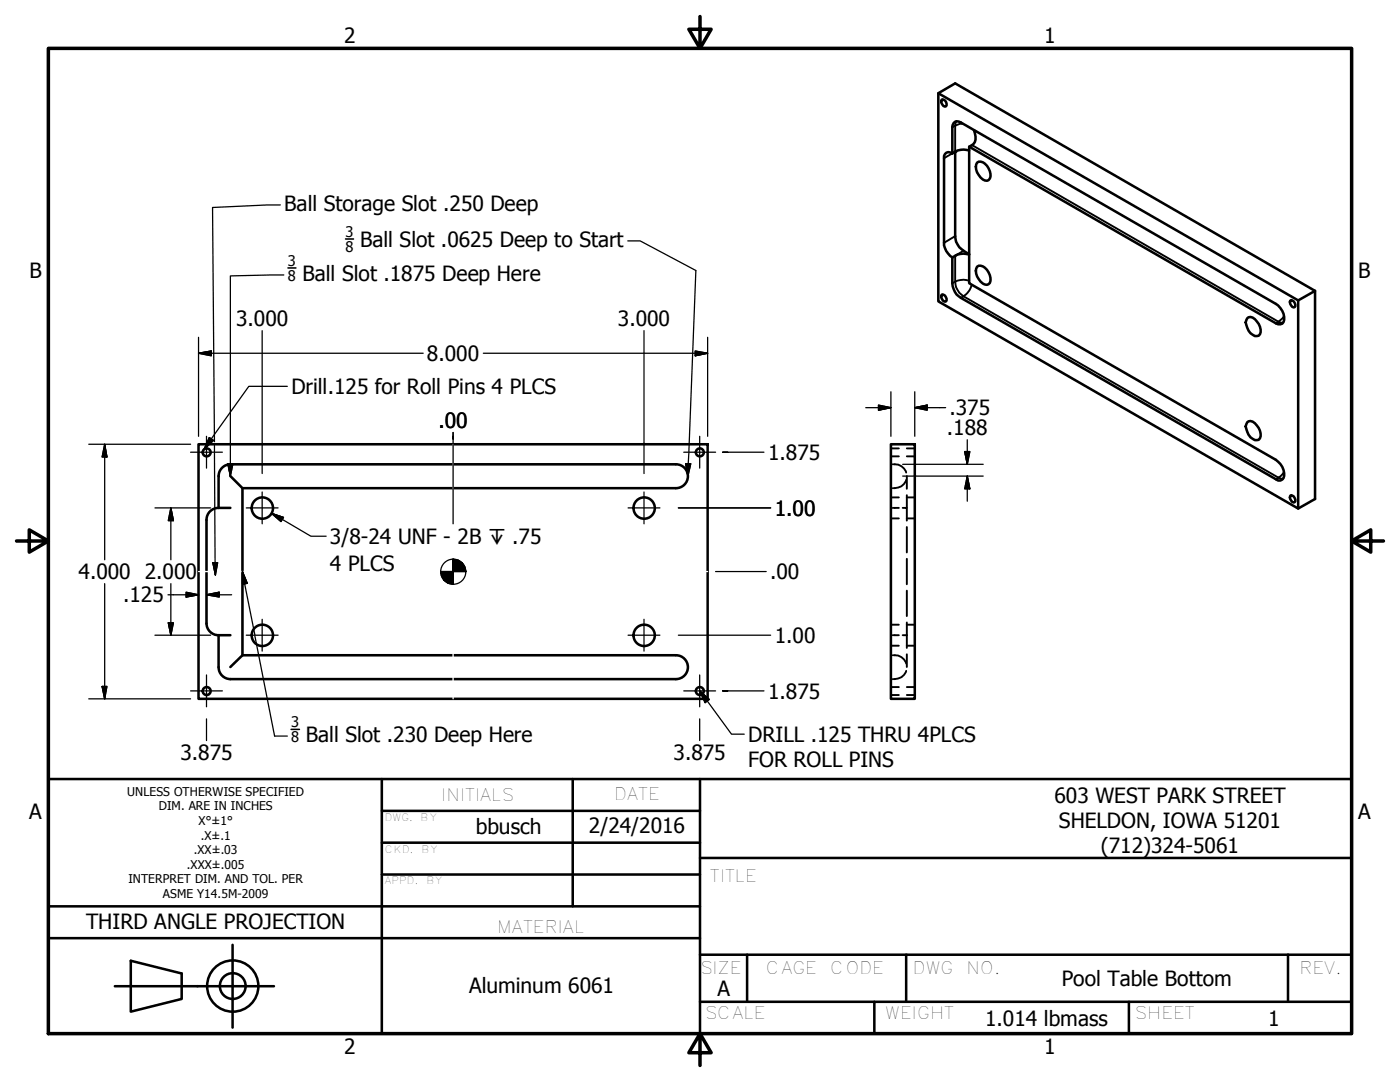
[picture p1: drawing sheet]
<svg xmlns="http://www.w3.org/2000/svg" width="279mm" height="216mm" viewBox="0 0 279 216" stroke-linecap="round" stroke-linejoin="round" font-family="sans-serif">
<!-- layer: Visible (ANSI) -->
<g fill="none" stroke="#000" stroke-width=".51">
<path d="M187.3 18.6l71.8 41.3 3.3-1.9v41.6l-3.3 1.9-71.8-41.4v-41.5l3.3-2 71.8 41.4M187.9 19.9l.2-.1a.97 .97 0 0 1 .7 1.4 .96 .96 0 0 1-.9-1.3zM188.4 31.6v16.9M190.6 30.3v16.8a4.1 4.1 0 0 0 2.8 3.6M194 29l-.6 .3v27.2l61.2 35.3M195 32.4a1.67 1.67 0 0 1 2.3 1.2 2 2 0 0 1 0 2.3 1.52 1.52 0 0 1-2-1 2.29 2.29 0 0 1-.3-2.5zM187.9 58.9l.2-.2a1.01 1.01 0 0 1 .7 1.4 .96 .96 0 0 1-.9-1.2zM195 53.2a1.67 1.67 0 0 1 2.3 1.2 2 2 0 0 1 0 2.3 1.52 1.52 0 0 1-2-1 2.29 2.29 0 0 1-.3-2.5zM259.1 59.9v41.6M248.9 63.5a1.03 1.03 0 0 1 1.5 .2 2.84 2.84 0 0 1 1.1 3 .99 .99 0 0 1-1.5 .1 3.3 3.3 0 0 1-1.4-2.5zM257.5 60l.2-.1a1.01 1.01 0 0 1 .7 1.4 .96 .96 0 0 1-.9-1.3zM39.6 88.6h101.6v50.8h-101.6z"/>
<path d="M43.6 95v6.3M46 95l2.4 2.4M46 92.6h88.9M46 92.6a2.38 2.38 0 0 0-2.4 2.4M48.4 97.4v33.3M48.4 97.4h86.5M134.9 92.6a2.38 2.38 0 0 1 2.4 2.4 2.38 2.38 0 0 1-2.4 2.4M177.8 88.6h4.8v50.8h-4.8zM248.9 84.3a1.03 1.03 0 0 1 1.5 .2 2.84 2.84 0 0 1 1.1 2.9 .99 .99 0 0 1-1.5 .2 3.3 3.3 0 0 1-1.4-2.5zM257.5 98.9l.2-.1a1.01 1.01 0 0 1 .7 1.4 .96 .96 0 0 1-.9-1.3zM41.2 103.8v20.6a2.38 2.38 0 0 0 2.4 2.3M43.6 101.3a2.38 2.38 0 0 0-2.4 2.4"/>
<path d="M43.6 101.3h2.4M43.6 126.7v6.4a2.38 2.38 0 0 0 2.4 2.4M43.6 126.7h2.4M46 135.5h88.9M134.9 130.7h-86.5l-2.4 2.4M134.9 130.7a2.38 2.38 0 0 1 2.4 2.4 2.38 2.38 0 0 1-2.4 2.4"/>
<circle cx="41.2" cy="90.3" r=".79"/>
<circle cx="139.7" cy="90.3" r=".79"/>
<circle cx="52.4" cy="101.4" r="2.13"/>
<circle cx="128.6" cy="101.4" r="2.13"/>
<circle cx="41.2" cy="137.9" r=".79"/>
<circle cx="52.4" cy="126.8" r="2.13"/>
<circle cx="128.6" cy="126.8" r="2.13"/>
<circle cx="139.7" cy="137.9" r=".79"/>
</g>
<!-- layer: Visible Narrow (ANSI) -->
<g fill="none" stroke="#000" stroke-width=".38">
<path d="M190.6 25.1v5.2l-2.2 1.3M190.6 25.1l-.5 .3M190.9 24.2l-.3 .9M192.2 24.7h-.6l-1 .4M194 29l61.1 35.2M190.6 47.1l-2.2 1.4M192.3 50l-1.7 1.1v5.1l-.5 .3M192.3 59.1l62.8 36.2M192.3 59.1l-.5 .3M193.4 56a3.7 3.7 0 0 0-2.8 .2 3.7 3.7 0 0 0 1.7 2.9M193.9 56.8a3.7 3.7 0 0 1-1.6 2.3M255.1 64.2l.9 .2"/>
<path d="M255.1 64.2l-.5 .3M256.2 63.1l-1.1 1.1M255.1 95.3l.9 .3M255.1 95.3l-.5 .3M256.2 94.2l-1.1 1.1"/>
</g>
<path d="M190.1 30.6a.99 .99 0 0 0-1.2-.1 .99 .99 0 0 0-.5 1.1M193.4 30a3.7 3.7 0 0 0-3.3 .6M193.4 29.3l61.2 35.2a1.07 1.07 0 0 0 1.4 0 1.07 1.07 0 0 0 .3-1.3 3.7 3.7 0 0 0-1.7-2.6l-62.8-36.2a1.04 1.04 0 0 0-1.2-.1 1.04 1.04 0 0 0-.5 1.1v5.2M194.4 26a2.85 2.85 0 0 1-.1 2.7l-.3 .3M188.4 48.5a3.5 3.5 0 0 0 1.7 2.9M190.1 51.4v5.1a3.5 3.5 0 0 0 1.7 2.9l62.8 36.2a1.05 1.05 0 0 0 1.3 .1 1.05 1.05 0 0 0 .4-1.3 3.6 3.6 0 0 0-1.7-2.6M193.4 50.8a3.7 3.7 0 0 0-3.3 .6" fill="none" stroke="#000" stroke-width=".51"/>
<circle cx="190.6" cy="30.3" r=".25" fill="#000"/>
<!-- layer: Hidden (ANSI) -->
<g fill="none" stroke="#000" stroke-width=".38">
<path d="M177.8 92.6h.3M177.8 97.4h.3M177.8 99.3h1.6M177.8 91.1h1.6M177.8 89.5h1.6M178.3 92.6a2.37 2.37 0 0 1 2.5 1.7M180.8 95.8a2.37 2.37 0 0 1-2.5 1.6M181 95v2.5M181 98.8v2.5M181 99.3h1.6M181 91.1h1.6M181 89.5h1.6"/>
<path d="M177.8 101.3h.3M177.8 103.4h1.6M178.3 101.3h1.1M180.1 101.3h.9v2.6M181 105.2v5M181 111.5v5.1M181 117.9v5M181 103.4h1.6M177.8 126.7h.3M177.8 130.7h.3M177.8 135.5h.3M177.8 128.8h1.6"/>
<path d="M177.8 124.7h1.6M177.8 138.7h1.6M177.8 137.1h1.6M178.3 130.7a2.37 2.37 0 0 1 2.5 1.7M178.3 126.7h1.1M180.1 126.7h.9M180.8 133.9a2.37 2.37 0 0 1-2.5 1.6M181 124.2v5.1M181 130.6v2.5M181 128.8h1.6M181 124.7h1.6M181 138.7h1.6"/>
<path d="M181 137.1h1.6"/>
</g>
<!-- layer: Border (ANSI) -->
<path d="M9.7 9.7h260v196.5h-260zM139.7 3.3v6.4l-2.2-3.9h4.4l-2.2 3.9M3.3 107.9h6.4l-3.9-2.2v4.5l3.9-2.3M269.7 107.9l3.9 2.3v-4.5l-3.9 2.2h6.4M139.7 206.2l2.2 3.9h-4.4l2.2-3.9v6.4" fill="none" stroke="#000" stroke-width=".7"/>
<!-- layer: Title (ANSI) -->
<g fill="none" stroke="#000" stroke-width=".51">
<path d="M76.2 155.4h-66.5v50.8h66.5M76.2 155.4h193.5v50.8h-193.5zM114.3 155.4v25.4M139.7 155.4v50.8M76.2 174.5h63.5M76.2 168.1h63.5M76.2 161.8h63.5M139.7 171.2h130M9.7 187.2h130M9.7 180.8h130M22.9 196.8h31.8M26.1 191.7l10.2 2.5v5.1l-10.2 2.6z"/>
<path d="M46.4 188.5v16.5M139.7 199.9h130M139.7 190.5h130M149.1 190.5v9.4M174.5 199.9v6.3M180.8 190.5v9.4M225.3 199.9v6.3M257 190.5v9.4"/>
<circle cx="46.4" cy="196.8" r="5.1"/>
<circle cx="46.5" cy="196.8" r="2.57"/>
</g>
<!-- layer: Sketch Geometry (ANSI) -->
<path d="M90.4 88.6v50.8M39.6 114h101.6" fill="none" stroke="#fff" stroke-width=".25"/>
<!-- layer: Dimension (ANSI) -->
<g fill="none" stroke="#000" stroke-width=".25">
<path d="M39.6 70.5l2.6-.5v1zM39.6 70.5h44.9M39.6 67.3v19.8M52.3 66v28.5M96.5 70.5h44.7M128.5 66v28.5M138.7 70l2.5 .5-2.5 .5zM141.2 67.3v19.8M177.8 78.2v8.9M182.6 78.2v8.9M17.7 88.6h20.3M20.9 88.6l.4 2.6h-.9z"/>
<path d="M20.9 88.6v23.1M90.4 87.1v.5v-1.3v18.2M145.2 90.2h-1h8.3M172.8 81.3h5M175.3 80.8l2.5 .5-2.5 .6zM180.1 95h16.1M180.1 92.6h16.1M182.6 81.3l2.4-.5v1.1zM182.6 81.3h6.1M192.5 90.1h1l-.5 2.5zM193 95l.5 2.5h-1zM193 87.8v4.8"/>
<path d="M193 95v5M20.9 116.5v22.9M30.9 101.3h11.1M33.5 118.7h6.1M34.1 101.3l.5 2.6h-1zM34.1 101.3v10.4M34.1 116.5v10.2M37.1 118.2l2.5 .5-2.5 .4zM41.2 118.7l2.6-.5v.9zM41.2 118.7h5M135.4 101.3h18.4M142.8 114h10.1"/>
<path d="M17.7 139.4h20.3M20.4 137h.9l-.4 2.4zM30.9 126.7h11.1M33.6 124.3h1l-.5 2.4zM135.4 126.7h18.4M145.2 137.9h-1h8.3M41.2 143.4v4.4M139.6 143.4v4.4"/>
<circle cx="90.5" cy="114.1" r="2.51"/>
</g>
<g fill="#000" stroke="#000" stroke-width=".25">
<path d="M39.6 70.5l2.6-.5zM39.6 70.5l2.6-.5v1zM138.7 71l2.5-.5zM138.7 70l2.5 .5-2.5 .5zM20.9 88.6l.4 2.6zM20.9 88.6l.4 2.6h-.9zM175.3 81.9l2.5-.6zM175.3 80.8l2.5 .5-2.5 .6zM182.6 81.3l2.4-.5zM182.6 81.3l2.4-.5v1.1zM192.5 90.1l.5 2.5zM192.5 90.1h1l-.5 2.5z"/>
<path d="M193 95l.5 2.5zM193 95l.5 2.5h-1zM34.1 101.3l.5 2.6zM34.1 101.3l.5 2.6h-1zM37.1 119.1l2.5-.4zM37.1 118.2l2.5 .5-2.5 .4zM41.2 118.7l2.6-.5zM41.2 118.7l2.6-.5v.9zM87.9 114l.7 1.8-.5-.8zM87.9 114l1.6 2.4-.9-.6zM87.9 114l2.5 2.6-.9-.2zM90.4 114h2.6z"/>
<path d="M90.4 111.6l2.6 2.4h-2.6zM90.4 111.6v5zM87.9 114h2.5v2.6zM87.9 114h2.5zM92.2 112.3l.6 .8 .2 .9zM91.4 111.8l.8 .5 .8 1.7zM90.4 111.6l1 .2 1.6 2.2zM20.4 137l.5 2.4zM20.4 137h.9l-.4 2.4zM33.6 124.3l.5 2.4zM33.6 124.3h1l-.5 2.4z"/>
</g>
<!-- layer: Symbol (ANSI) -->
<g fill="none" stroke="#000" stroke-width=".25">
<path d="M55.9 40.9l-13.5 .5 .4 46.7M56.6 54.9l-10.6 .2v39.9M125.3 48.1h2.5l11.1 5.9-1.4 36.2M57.3 77.1h-7.6l-8.4 11.7M41.1 88.8l-.3 .8 .3-.3M41.1 89.1l-.3 .5M41.3 88.3l.5-1 .8 .6-1.3 1.2M42.8 90.4l.2 24.3M42.8 88.5v1.7M45.5 92.5h1l-.5 2.5zM136.8 92.5h1.1l-.6 2.5zM137.5 90.4l-.2 4.6"/>
<path d="M42.5 112.3h.9l-.4 2.4zM48.4 114l.9 2.4-.9 .2zM48.4 114l2.5 12.7M54.2 102.4l2.4 .9-.5 .8zM54.2 102.4l7.8 4.6h3.1M50.9 126.9l3.9 20h2.5M139.8 138.1l.9 2.1 .8-.6-1.7-1.6 6.2 8.5h2.5"/>
</g>
<g fill="#000" stroke="#000" stroke-width=".25">
<path d="M41.8 87.3l-1 2.3zM41.8 87.3l.8 .6-1.8 1.7zM45.5 92.5l.5 2.5zM45.5 92.5h1l-.5 2.5zM136.8 92.5l.5 2.5zM136.8 92.5h1.1l-.6 2.5zM42.5 112.3l.5 2.4zM42.5 112.3h.9l-.4 2.4zM48.4 114l.9 2.4zM48.4 114l.9 2.4-.9 .2zM54.2 102.4l2.4 .9zM54.2 102.4l2.4 .9-.5 .8z"/>
<path d="M139.6 137.9l1.9 1.7zM139.6 137.9l1.9 1.7-.8 .6z"/>
</g>
<path d="M57.5 53.5h1.6M69 47.7h1.5M58.1 145.5h1.7" fill="none" stroke="#000" stroke-width=".32"/>
<!-- layer: Center Mark (ANSI) -->
<g fill="none" stroke="#000" stroke-width=".25">
<path d="M38 90.2h6.4M41.2 87.1v6.3M52.3 98.2v6.3M128.5 98.2v6.3M136.5 90.2h6.3M139.6 87.1v6.3M49.1 101.3h6.4M125.3 101.3h6.4M38 137.9h6.4M41.2 134.7v6.3M49.1 126.7h6.4M52.3 123.6v6.3"/>
<path d="M125.3 126.7h6.4M128.5 123.6v6.3M136.5 137.9h6.3M139.6 134.7v6.3"/>
</g>
<g font-size="4.2">
<text x="68.7" y="8.6">2</text>
<text x="208.4" y="8.6">1</text>
<text x="56.7" y="42.1">Ball Storage Slot .250 Deep</text>
<text x="71.9" y="49.2">Ball Slot .0625 Deep to Start</text>
<text x="5.9" y="55.5">B</text>
<text x="60.4" y="56">Ball Slot .1875 Deep Here</text>
<text x="271.1" y="55.5">B</text>
<text x="47.1" y="65.1">3.000</text>
<text x="123.3" y="65.1">3.000</text>
<text x="85.2" y="72">8.000</text>
<text x="58.2" y="78.7">Drill.125 for Roll Pins 4 PLCS</text>
<text x="189.5" y="82.9">.375</text>
<text x="87.5" y="85.5">.00</text>
<text x="189" y="86.9">.188</text>
<text x="153.3" y="91.8">1.875</text>
<text x="154.6" y="102.9">1.00</text>
<text x="65.8" y="108.5">3/8-24 UNF -</text>
<text x="65.8" y="113.9">4 PLCS</text>
<text x="91.3" y="108.5">2B ↧ .75</text>
<text x="15.7" y="115.6">4.000</text>
<text x="28.9" y="115.6">2.000</text>
<text x="153.7" y="115.6">.00</text>
<text x="24.6" y="120.2">.125</text>
<text x="154.6" y="128.3">1.00</text>
<text x="153.3" y="139.4">1.875</text>
<text x="61" y="148.1">Ball Slot .230 Deep Here</text>
<text x="149.3" y="148">DRILL .125 THRU 4PLCS</text>
<text x="36" y="151.7">3.875</text>
<text x="134.4" y="151.7">3.875</text>
<text x="149.3" y="153">FOR ROLL PINS</text>
<text x="210.4" y="160.2">603 WEST PARK STREET</text>
<text x="5.8" y="163.4">A</text>
<text x="94.9" y="166.5">bbusch</text>
<text x="117.5" y="166.2">2/24/2016</text>
<text x="211.3" y="165.2">SHELDON, IOWA 51201</text>
<text x="271" y="163.4">A</text>
<text x="219.7" y="170.2">(712)324-5061</text>
<text x="17.2" y="185.4">THIRD ANGLE PROJECTION</text>
<text x="211.9" y="196.7">Pool Table Bottom</text>
<text x="93.6" y="198.2">Aluminum 6061</text>
<text x="143.2" y="198.8">A</text>
<text x="196.6" y="204.7">1.014 lbmass</text>
<text x="253.1" y="204.7">1</text>
<text x="68.7" y="210.3">2</text>
<text x="208.4" y="210.3">1</text>
</g>
<g font-size="3.4">
<text x="88.1" y="159.8">INITIALS</text>
<text x="122.6" y="159.7">DATE</text>
<text x="141.7" y="176">TITLE</text>
<text x="99.2" y="186.1">MATERIAL</text>
<text x="139.7" y="194.3">SIZE</text>
<text x="152.8" y="194.3">CAGE</text>
<text x="165.7" y="194.3">CODE</text>
<text x="182.2" y="194.3">DWG</text>
<text x="192.9" y="194.3">NO.</text>
<text x="259.3" y="194.3">REV.</text>
<text x="140.7" y="203.4">SCALE</text>
<text x="176.7" y="203.4">WEIGHT</text>
<text x="226.4" y="203.4">SHEET</text>
</g>
<g font-size="2.9">
<text x="69" y="47.3">3</text>
<text x="57.5" y="53.1">3</text>
<text x="69" y="50.2">8</text>
<text x="57.5" y="56">8</text>
<text x="58.1" y="145.1">3</text>
<text x="58.1" y="148.1">8</text>
</g>
<g font-size="2.4">
<text x="25.4" y="158.8">UNLESS OTHERWISE SPECIFIED</text>
<text x="31.7" y="161.7">DIM. ARE IN INCHES</text>
<text x="39.6" y="164.6">X°±1°</text>
<text x="40.1" y="167.5">.X±.1</text>
<text x="37.3" y="173.4">.XXX±.005</text>
<text x="38.7" y="170.4">.XX±.03</text>
<text x="25.7" y="176.3">INTERPRET DIM. AND TOL. PER</text>
<text x="32.5" y="179.3">ASME Y14.5M-2009</text>
</g>
<g font-size="2">
<text x="76.8" y="163.8">DWG.</text>
<text x="83.9" y="163.8">BY</text>
<text x="76.8" y="170.1">CKD.</text>
<text x="84.1" y="170.1">BY</text>
<text x="76.8" y="176.5">APPD.</text>
<text x="85.1" y="176.5">BY</text>
</g>
</svg>
